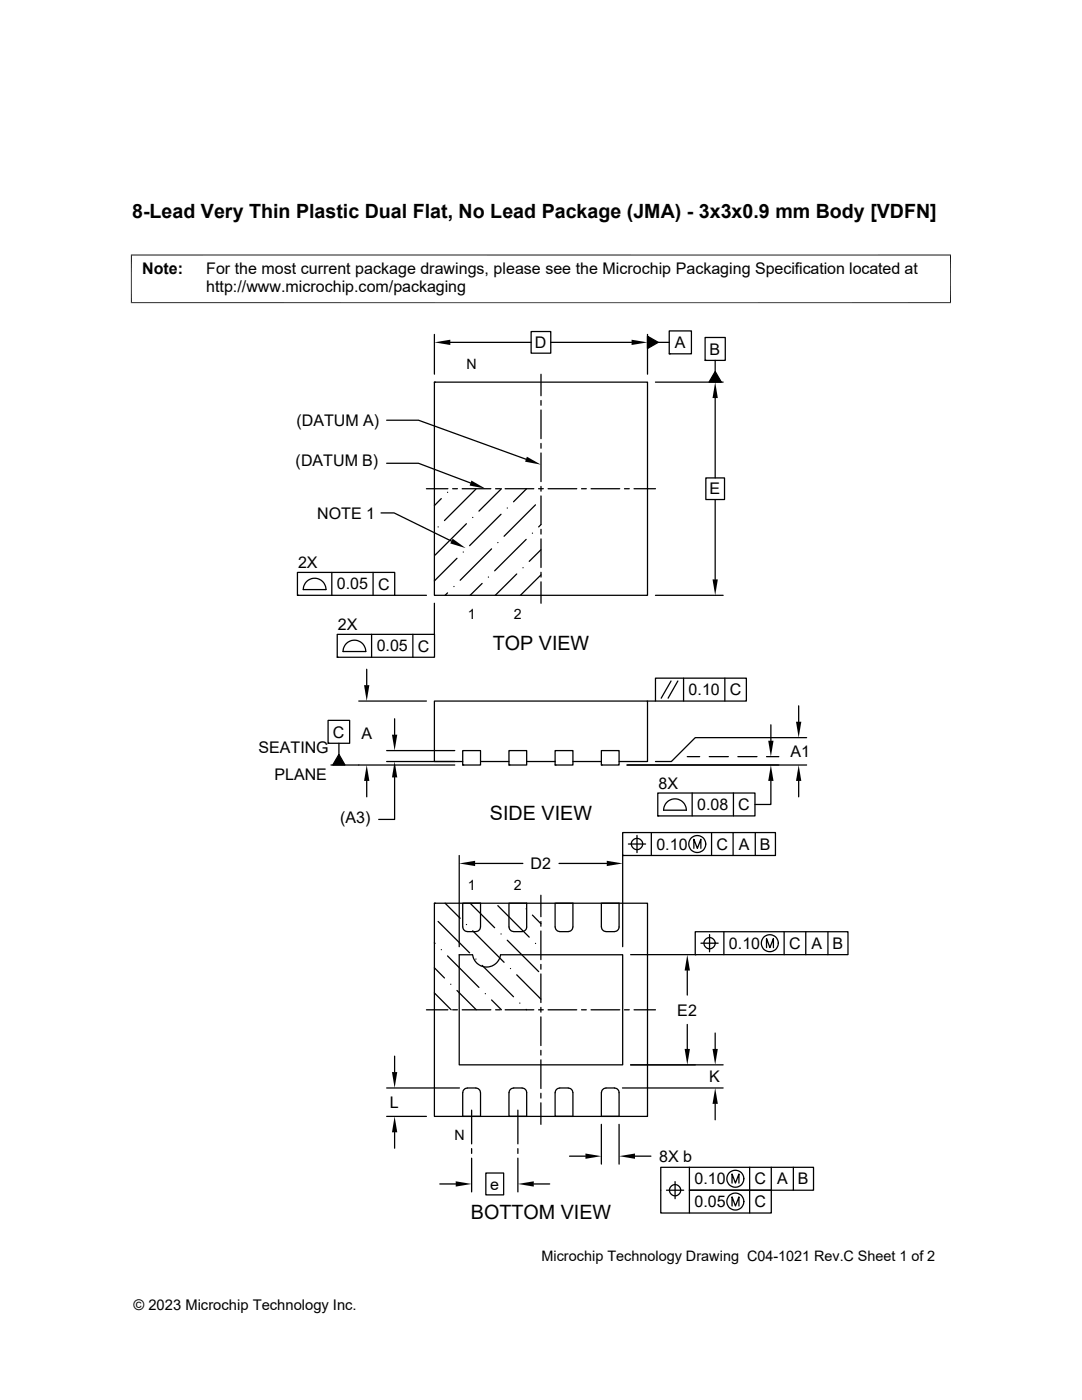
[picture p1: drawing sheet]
<svg xmlns="http://www.w3.org/2000/svg" width="216mm" height="279mm" viewBox="0 0 216 279" stroke-linecap="round" stroke-linejoin="round" font-family="sans-serif">
<g fill="none" stroke="#000" stroke-width=".25">
<path d="M86.7 66.7v8M86.7 76.3h42.5v42.5h-42.5zM86.7 76.3h.1M89.9 68.3h16.1M106 66.2h3.9v4.3h-3.9zM107.9 74.7v4.3M107.9 79.9v1M109.9 68.3h16.1M129.2 67.1l2.1 1.2-2.1 1.3zM129.2 66.7v8M130.8 76.3h13.5M131.3 68.3h2.2"/>
<path d="M133.5 66h4.5v4.6h-4.5zM133.5 70.6h.1M140.7 67.4h4v4.5h-4zM140.7 71.9h.1M142.7 74.1l1.2 2.2h-2.4zM142.7 71.9v2.2M142.7 79.4v16M77.2 92.5h6.3l10.4 3.9M77.2 83.9h6.3l21.5 7.8M85.1 97.5h4.3M88.1 99.5l-1.4 1.4M89.3 98.3h.1"/>
<path d="M90.3 97.5h1M92.2 97.5h5.7M95 97.6l-6.3 6.3M98.9 97.5h.9M100.1 97.5l-4.5 4.5M100.8 97.5h5.7M105.1 97.5l-2.6 2.6M107.5 97.5h.9M107.9 99l.1 5.7-.5 .5M107.9 81.8v5.7M107.9 88.5v1M107.9 90.4v5.7"/>
<path d="M107.9 97.1v.9M109.4 97.5h5.7M116 97.5h1M117.9 97.5h5.8M124.6 97.5h1M126.5 97.5h4.3M140.8 95.4h3.8v4.3h-3.8zM142.7 99.7v15.9M59.4 114.2h19.4v4.6h-19.4zM59.4 118.8h.1M61.3 116a2.27 2.27 0 0 1 2.4-.4 2.27 2.27 0 0 1 1.3 2.1h-4.5l.2-1zM66.2 114.2v4.6"/>
<path d="M74.4 114.2v4.6M76 102.4h2.6l11.5 5.6M78.7 118.8h6.4M87.4 105.2h.1M89.3 118.3l-.5 .5M90.6 117.1h.1M91.2 111.4l-4.5 4.5M92.4 110.2h.1M93.1 104.5l-6.3 6.3M94.3 103.3h.1M96.2 116.4l-2.4 2.4M97.5 115.2h.1"/>
<path d="M98.1 109.5l-6.3 6.3M99.3 108.3h.1M100 102.6l-6.3 6.3M101.2 101.4h.1M103.1 114.6l-4.3 4.2M104.4 113.3h.1M105 107.7l-6.3 6.2M106.2 106.4h.1M106.8 100.8l-6.2 6.2M107.9 105.6v1M107.9 107.5v5.8M107.9 114.2v1"/>
<path d="M107.9 116.1v4.3M108 114.7l-4.2 4.1M108 109.7l-2.4 2.3M130.8 118.8h13.5M67.3 126.6h19.4v4.6h-19.4zM67.3 131.2h.1M69.2 128.3a2.27 2.27 0 0 1 2.5-.3 2.27 2.27 0 0 1 1.3 2h-4.5l.2-.9zM71.6 139.9h13.5M73.2 133.6v3.1M74.1 126.6v4.6M82.4 126.6v4.6M86.7 120.4v6.2"/>
<path d="M129.2 139.9h1.6M130.8 135.3h18.1v4.6h-18.1zM133.9 135.9l-2 3.4M135.3 135.9l-2 3.4M136.4 135.3v4.6M144.6 135.3v4.6M65.5 143.8h4.3v4.5h-4.3zM65.5 148.3h.1M67.6 148.3v2.3M67.6 150.6l1.2 2.1h-2.4zM73.2 155.9v3.1M77.2 152h13.5"/>
<path d="M77.2 149.8h13.5M78.7 155.2v8.3h-3.1M78.7 143.4v3.2M90.7 152.7h-24.7M92.3 149.8h3.6v2.9h-3.6zM92.3 152.7h.1M92.3 152h-5.6v-12.1h42.5v12.1h-5.7M95.9 152h5.7M101.6 149.8h3.5v2.9h-3.5zM101.6 152.7h.1M105.1 152h5.7M110.8 149.8h3.5v2.9h-3.5z"/>
<path d="M110.8 152.7h.1M114.3 152h5.7M120 149.8h3.5v2.9h-3.5zM120 152.7h.1M125.1 152.7h35.9M131.3 158.3h19.3v4.5h-19.3zM137.1 151h2.5M138.1 158.3v4.5M141.5 151h3.8M146.3 158.3v4.5M147.2 151h3.8M153 151h2.4"/>
<path d="M153.8 155.9v4.6h-3.2M153.8 144.7v3.1M159.4 140.9v3.1M159.4 155.9v3.1M161 147.2h-22.3l-4.7 4.8h-3.2M91.6 170.7v18.2M94.8 172.3h9.5M107.9 178.7v4.2M111.5 172.3h9.6M124.2 170.7v18.2M124.2 166.2h30.5v4.5h-30.5zM124.2 170.7h.1"/>
<path d="M125.4 168.4h3.4M126 168.4a1.14 1.14 0 0 1 1.1-1.1 1.14 1.14 0 0 1 1.1 1.1M126 168.4a1.12 1.12 0 0 0 1.1 1.2 1.12 1.12 0 0 0 1.1-1.2M127.1 166.7v3.5M130 166.2v4.5M131.3 162.8h.1M132.4 161.7h4.6M132.4 161.7a2.26 2.26 0 0 1 2.3-2.3 2.26 2.26 0 0 1 2.2 2.3M138.5 169.3v-1.8l.6 1.8 .7-1.8v1.8M142 166.2v4.5M146.3 166.2v4.5M150.7 166.2v4.5"/>
<path d="M86.7 198.2l3.3 3.3M86.7 193.1l2 2.1M86.7 188.1l.1 .2M86.7 180.3h42.5v42.5h-42.5zM86.7 180.3h.1M87.4 183.9l6.3 6.3M88.1 189.5h.1M88.8 180.3l3 3M89.3 190.8l6.3 6.3M89.9 196.4h.1M91.2 197.7l3.8 3.8M92.3 180.3h3.6v4.7l-.2 .5-.2 .3-.5 .1h-1.7l-.5-.1-.3-.3-.2-.5z"/>
<path d="M93.1 184.5h.1M93.8 180.3l4.9 4.8M94.3 185.8l6.3 6.2M95 191.4h.1M96.2 192.7l6.3 6.2M96.8 198.3h.1M98.1 199.6l2 1.9M99.3 180.7l6.3 6.3M99.9 190.5a2.83 2.83 0 0 1-2.8 2.5 2.83 2.83 0 0 1-2.8-2.5h-2.7v22h32.6v-22h-24.3M100 186.4h.1M101.2 187.6l6.3 6.3M101.6 180.3h3.5v4.7l-.2 .5-.2 .3-.5 .1h-1.7l-.5-.1-.3-.3-.1-.5z"/>
<path d="M101.9 193.3h.1M103.1 194.5l4.8 4.9M105 181.4h.1M106.2 182.6l1.7 1.7M106.8 188.3h.1M107.9 183.9v.9M107.9 185.8v5.7M107.9 192.5v.9M107.9 194.4v5.7M110.8 185l.1 .5 .8 .4 2-.1 .5-.3 .1-.5M114.3 185v-4.7h-3.5v4.7M120 185v-4.7h3.5v4.7l-.1 .5-.6 .4h-1.9l-.7-.4-.2-.5"/>
<path d="M125.8 190.5h12.9M137.1 193.7v4.9M138.7 185.9h30.5v4.6h-30.5zM138.7 190.5h.1M139.9 188.2h3.4M141.6 186.5v3.4M144.4 185.9v4.6M153 189.1v-1.8l.6 1.8 .7-1.8v1.8M156.5 185.9v4.6M160.8 185.9v4.6M165.2 185.9v4.6M77.2 217.1h14.5"/>
<path d="M78.7 210.8v3.2M85.1 201.5h4.3M90.3 201.5h1M92.2 201.5h5.7M92.5 217.6l.8-.5 1.8 .1 .6 .4 .2 .5v4.7h-3.6l.1-4.7zM98.9 201.5h.9M100.8 201.5h5.7M101.7 217.6l.8-.5 1.9 .1 .5 .4 .2 .5v4.7h-3.5v-4.7zM103.7 200.2h.1M105 201.4l.1 .1M107.5 201.5h.9M107.9 201v1"/>
<path d="M107.9 202.9v5.8M107.9 209.6v1M107.9 211.5v5.7M107.9 218.2v.9M109.4 201.5h5.7M110.8 218.1v4.7h3.5v-4.7M110.8 218.1l.1-.5 .8-.5 2 .1 .5 .4 .1 .5M116 201.5h1M117.9 201.5h5.8M120 218.1l.2-.5 .7-.5 1.9 .1 .6 .4 .1 .5v4.7h-3.5v-4.7M124.2 217.1h20.1M124.6 201.5h1"/>
<path d="M125.8 212.5h18.5M126.5 201.5h4.3M137.1 204.4v4.9M142.7 206.2v3.1M77.2 222.8h7.9M78.7 226v3.2M87.8 236.3h3.1M94.1 221.6v6.7M94.1 229.2v1M94.1 231.1v6.8M96.9 234.1h3.6v4.4h-3.6zM103.3 221.6v6.7"/>
<path d="M103.3 229.2v1M103.3 231.1v6.8M106.5 236.3h3.2M107.9 220.1v4.3M113.6 230.7h3.2M120 224.4v7.9M123.5 224.4v7.9M126.7 230.7h3.2M133 237.5h3.4M134.7 235.8v3.4M137.6 233v4.5h16.3v4.6h-22.1v-9.1h30.5v4.5h-24.7v4.6M142.7 220.3v3.2"/>
<path d="M146.1 236.1v-1.8l.6 1.8 .7-1.8v1.8M149.6 233v9.1M153.9 233v4.5M158.3 233v4.5M146.1 240.7v-1.8l.6 1.8 .7-1.8v1.8"/>
<circle cx="139.1" cy="168.5" r="1.69"/>
<circle cx="141.6" cy="188.2" r="1.12"/>
<circle cx="153.6" cy="188.2" r="1.69"/>
<circle cx="134.7" cy="237.5" r="1.12"/>
<circle cx="146.7" cy="235.3" r="1.69"/>
<circle cx="146.7" cy="239.8" r="1.69"/>
</g>
<g fill="#000">
<path d="M86.7 68.3l3.2-.5v1.1zM126 67.8l3.2 .5-3.2 .6zM129.2 67.1l2.1 1.2-2.1 1.3zM142.7 76.3l.5 3.1h-1zM142.7 74.1l1.2 2.2h-2.4zM94.1 95.9l2.8 1.6-3.2-.6zM105.1 91.1l2.8 1.6-3.1-.6zM90.3 107.5l2.6 1.9-3-.9zM142.2 115.6h1l-.5 3.2zM72.6 136.7h1.1l-.5 3.2zM67.6 150.6l1.2 2.1h-2.4zM73.2 152.7l.5 3.2h-1.1z"/>
<path d="M78.2 146.6h1.1l-.6 3.2zM78.7 152l.6 3.2h-1.1zM153.3 147.8h1l-.5 3.2zM153.8 152.7l.5 3.2h-1zM159.4 152.7l.5 3.2h-1.1zM158.8 144h1.1l-.5 3.2zM91.6 172.3l3.2-.5v1zM121.1 171.8l3.1 .5-3.1 .5zM137.1 190.5l.6 3.2h-1.1zM78.2 214h1.1l-.6 3.1zM136.6 209.3h1.1l-.6 3.2zM142.2 209.3h1l-.5 3.2z"/>
<path d="M78.7 222.8l.6 3.2h-1.1zM90.9 235.8l3.2 .5-3.2 .5zM103.3 236.3l3.2-.5v1zM116.8 230.2l3.2 .5-3.2 .6zM123.5 230.7l3.2-.5v1.1zM142.7 217.1l.5 3.2h-1z"/>
</g>
<path d="M26.1 50.9h163.7M26.2 50.8v9.7M189.7 50.8v9.7M26.1 60.4h163.7" fill="none" stroke="#000" stroke-width=".2"/>
<g font-size="3.9">
<text x="26.4" y="43.5">8-Lead Very Thin Plastic Dual Flat, No Lead Package (JMA) - 3x3x0.9 mm Body [VDFN]</text>
<text x="98.3" y="129.7">TOP VIEW</text>
<text x="97.8" y="163.6">SIDE VIEW</text>
<text x="93.9" y="243.2">BOTTOM VIEW</text>
</g>
<g font-size="3.2">
<text x="28.4" y="54.7">Note:</text>
<text x="41.1" y="58.3">http://www.microchip.com/packaging</text>
<text x="41.1" y="54.7">For the most current package drawings, please see the Microchip Packaging Specification located at</text>
<text x="106.7" y="69.5">D</text>
<text x="134.7" y="69.5">A</text>
<text x="141.6" y="70.8">B</text>
<text x="59.1" y="84.9">(DATUM A)</text>
<text x="59" y="92.9">(DATUM B)</text>
<text x="141.6" y="98.7">E</text>
<text x="63.3" y="103.5">NOTE 1</text>
<text x="59.5" y="113.4">2X</text>
<text x="67.2" y="117.6">0.05</text>
<text x="75.4" y="117.7">C</text>
<text x="67.4" y="125.8">2X</text>
<text x="75.2" y="130">0.05</text>
<text x="83.4" y="130">C</text>
<text x="137.4" y="138.8">0.10</text>
<text x="145.6" y="138.8">C</text>
<text x="66.4" y="147.2">C</text>
<text x="72.1" y="147.4">A</text>
<text x="51.6" y="150.2">SEATING</text>
<text x="54.8" y="155.7">PLANE</text>
<text x="157.7" y="151.1">A1</text>
<text x="131.4" y="157.5">8X</text>
<text x="139.1" y="161.7">0.08</text>
<text x="147.3" y="161.7">C</text>
<text x="67.9" y="164.3">(A3)</text>
<text x="105.9" y="173.5">D2</text>
<text x="131" y="169.6">0.10</text>
<text x="143" y="169.6">C</text>
<text x="147.4" y="169.6">A</text>
<text x="151.6" y="169.6">B</text>
<text x="145.5" y="189.4">0.10</text>
<text x="157.5" y="189.4">C</text>
<text x="161.9" y="189.4">A</text>
<text x="166.1" y="189.4">B</text>
<text x="135.1" y="202.7">E2</text>
<text x="141.5" y="216">K</text>
<text x="77.8" y="221.1">L</text>
<text x="131.5" y="231.9">8X b</text>
<text x="97.8" y="237.4">e</text>
<text x="138.6" y="236.4">0.10</text>
<text x="150.6" y="236.4">C</text>
<text x="155" y="236.4">A</text>
<text x="159.2" y="236.4">B</text>
<text x="138.6" y="240.9">0.05</text>
<text x="150.6" y="240.9">C</text>
</g>
<g font-size="2.9">
<text x="108" y="251.7">Microchip Technology Drawing C04-1021 Rev.C Sheet 1 of 2</text>
<text x="26.6" y="261.3">© 2023 Microchip Technology Inc.</text>
</g>
<g font-size="2.8">
<text x="93.1" y="73.6">N</text>
<text x="93.3" y="123.6">1</text>
<text x="102.5" y="123.6">2</text>
<text x="93.3" y="177.5">1</text>
<text x="102.5" y="177.5">2</text>
<text x="90.7" y="227.6">N</text>
</g>
</svg>
